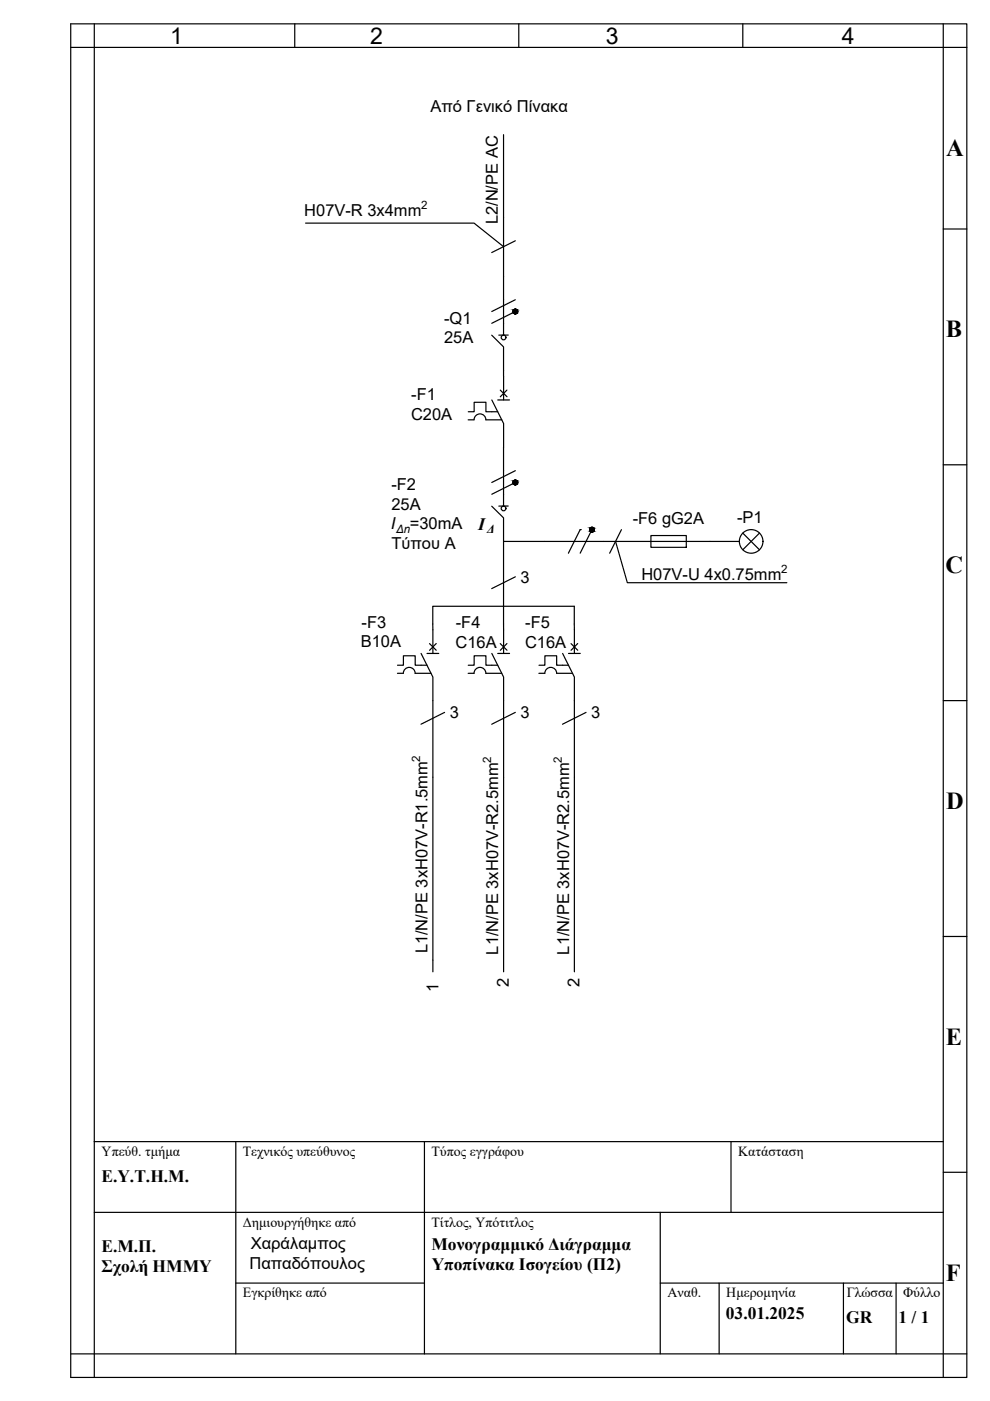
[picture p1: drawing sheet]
<svg xmlns="http://www.w3.org/2000/svg" width="210mm" height="297mm" viewBox="0 0 210 297" stroke-linecap="round" stroke-linejoin="round" font-family="sans-serif">
<!-- layer: 0 -->
<g fill="none" stroke="#000" stroke-width=".25">
<path d="M15 5.1h190v286.9h-190zM15 10.1h190M20 5.1v286.9M62.5 5.1v5M110 5.1v5M157.5 5.1v5M200 5.1v286.9M106.8 28.6v42.5M64.8 47.3h35.7l6.3 5M109.3 51.1l-5 2.4M200 48.6h5M104.3 71.1l2.5 2.5v11.2"/>
<path d="M107.8 71l-2 .1M109.3 63.5l-5 2.5M109.3 66l-5 2.5M99.3 87.3h1.2v-2h2.5v2h2.5M103 89h3.4M103 89a1.25 1.25 0 0 0-1.2-1.2 1.25 1.25 0 0 0-1.3 1.2h-1.2M104.3 84.8l2.5 5v17.5M105.5 84.8h2.5M106.1 82.7l1.4 1.4M107.5 82.7l-1.4 1.4M109.3 99.8l-5 2.5M200 98.5h5"/>
<path d="M104.3 107.3l2.5 2.5v5M106.8 114.8h50M106.8 114.8v13.7h15v10M107.8 107.3h-2M109.3 102.3l-5 2.5M123 112.3l-2.5 5M125.5 112.3l-2.5 5M130.5 114.8l2.5 8.7h33.8M131.8 112.3l-2.5 5M138 113.5h7.5v2.5h-7.5zM157.5 113l3.5 3.6M161 113l-3.5 3.6"/>
<path d="M89.3 138.5l2.5 5v62.5M90.5 138.5h2.5M91.1 136.5l1.4 1.4M91.8 138.5v-10h15v10M92.5 136.4l-1.4 1.5M104.3 138.5l2.5 5v62.5M105.5 138.5h2.5M106.1 136.5l1.4 1.4M107.5 136.4l-1.4 1.5M109.3 122.3l-5 2.5M119.3 138.5l2.5 5v62.5M120.5 138.5h2.5"/>
<path d="M121.1 136.5l1.4 1.4M122.5 136.4l-1.4 1.5M84.3 141h1.2v-2h2.5v2h2.5M88 142.8h3.4M88 142.7a1.25 1.25 0 0 0-1.2-1.2 1.25 1.25 0 0 0-1.3 1.2l-1.2 .1M94.3 151l-5 2.6M99.3 141h1.2v-2h2.5v2h2.5M103 142.8h3.4M103 142.7a1.25 1.25 0 0 0-1.2-1.2 1.25 1.25 0 0 0-1.3 1.2l-1.2 .1M109.3 151l-5 2.6M114.3 141h1.2v-2h2.5v2h2.5M118 142.8h3.4"/>
<path d="M118 142.7a1.25 1.25 0 0 0-1.2-1.2 1.25 1.25 0 0 0-1.3 1.2l-1.2 .1M124.3 151l-5 2.6M200 148.5h5M200 198.6h5M20 242h180M20 257h180M50 242v45M90 242v45M140 257v30M155 242v15M200 248.5h5M50 272h40"/>
<path d="M140 272h60M152.5 272v15M178.8 272v15M190 272v15M15 287h190"/>
<circle cx="106.8" cy="71.5" r=".5"/>
<circle cx="109.3" cy="66" r=".5"/>
<circle cx="106.8" cy="107.8" r=".5"/>
<circle cx="109.3" cy="102.3" r=".5"/>
<circle cx="125.5" cy="112.3" r=".5"/>
<circle cx="159.3" cy="114.8" r="2.5"/>
</g>
<path d="M109.3 66h.1M109.3 102.3h.1M123 112.3h.1" fill="none" stroke="#000" stroke-width=".21"/>
<g fill="#000" stroke="#000" stroke-width=".21">
<path d="M109.2 65.5l.2 .1zM109.1 65.6h.3z"/>
<path d="M109.1 65.6h.4zM109 65.6h.5z"/>
<path d="M109.1 66.5h.3zM109.1 66.5h.2z"/>
<path d="M109 65.6h.6zM109 65.6h.6z"/>
<path d="M109 66.5h.5zM109 66.5h.4z"/>
<path d="M109 65.6l.6 .1zM108.9 65.7h.7z"/>
<path d="M109 66.4h.6zM109 66.4l.5 .1z"/>
<path d="M108.9 65.7l.8 .1zM108.9 65.7l.8 .1z"/>
<path d="M108.9 66.4h.7zM108.9 66.4h.7z"/>
<path d="M108.8 65.8l.9 .1zM108.8 65.8l.9 .1z"/>
<path d="M108.8 66.3h.9zM108.8 66.3l.8 .1z"/>
<path d="M108.8 65.9l.9 .1zM108.8 65.9l.9 .1z"/>
<path d="M108.8 66.2h.9zM108.8 66.2l.9 .1z"/>
<path d="M108.8 66h1zM108.8 66h1z"/>
<path d="M108.8 66.1h.9zM108.8 66.1l.9 .1z"/>
<path d="M108.8 66h1zM108.8 66l.9 .1z"/>
<path d="M109.2 101.8h.2zM109.1 101.8h.3z"/>
<path d="M109.1 101.8l.4 .1zM109 101.9h.5z"/>
<path d="M109.1 102.8h.3zM109.1 102.8h.2z"/>
<path d="M109 101.9h.6zM109 101.9h.6z"/>
<path d="M109 102.7h.5zM109 102.7l.4 .1z"/>
<path d="M109 101.9l.6 .1zM108.9 102h.7z"/>
<path d="M109 102.7h.6zM109 102.7h.5z"/>
<path d="M108.9 102h.8zM108.9 102h.8z"/>
<path d="M108.9 102.6h.7zM108.9 102.6l.7 .1z"/>
<path d="M108.8 102l.9 .1zM108.8 102l.9 .1z"/>
<path d="M108.8 102.6h.9zM108.8 102.6h.8z"/>
<path d="M108.8 102.1l.9 .1zM108.8 102.1l.9 .1z"/>
<path d="M108.8 102.5h.9zM108.8 102.5l.9 .1z"/>
<path d="M108.8 102.2l1 .1zM108.8 102.2l1 .1z"/>
<path d="M108.8 102.4h.9zM108.8 102.4l.9 .1z"/>
<path d="M108.8 102.3h1zM108.8 102.3l.9 .1z"/>
<path d="M125.5 111.8h.1zM125.4 111.8h.2z"/>
<path d="M125.4 111.8l.3 .1zM125.3 111.9h.4z"/>
<path d="M125.4 112.8h.2zM125.4 112.8h.2z"/>
<path d="M125.3 111.9h.5zM125.2 111.9h.6z"/>
<path d="M125.3 112.7h.4zM125.3 112.7l.3 .1z"/>
<path d="M125.2 111.9l.7 .1zM125.1 112h.8z"/>
<path d="M125.2 112.7h.6zM125.2 112.7h.5z"/>
<path d="M125.1 112h.8zM125.1 112h.8z"/>
<path d="M125.1 112.6h.8zM125.1 112.6l.7 .1z"/>
<path d="M125.1 112l.9 .1zM125.1 112l.9 .1z"/>
<path d="M125.1 112.6h.8zM125.1 112.6h.8z"/>
<path d="M125 112.1l1 .1zM125 112.1l1 .1z"/>
<path d="M125 112.5h1zM125 112.5l.9 .1z"/>
<path d="M125 112.2l1 .1zM125 112.2l1 .1z"/>
<path d="M125 112.4h1zM125 112.4l1 .1z"/>
<path d="M125 112.3h1zM125 112.3l1 .1z"/>
</g>
<g font-size="5.2">
<text x="200.6" y="33">Α</text>
<text x="200.5" y="71.5">B</text>
<text x="200.4" y="121.5">C</text>
<text x="200.6" y="171.5">D</text>
<text x="200.6" y="221.5">E</text>
<text x="200.5" y="271.5">F</text>
</g>
<g font-size="4.9">
<text x="36.1" y="9.3">1</text>
<text x="78.5" y="9.3">2</text>
<text x="128.4" y="9.3">3</text>
<text x="178.5" y="9.3">4</text>
</g>
<g font-size="3.7">
<text x="101.4" y="112.3">Ι</text>
<text x="21.5" y="250.5">Ε.Υ.Τ.Η.Μ.</text>
<text x="21.5" y="265.5">Ε.Μ.Π.</text>
<text x="21.5" y="269.7">Σχολή ΗΜΜΥ</text>
<text x="91.5" y="265.1">Μονογραμμικό Διάγραμμα</text>
<text x="91.5" y="269.3">Υποπίνακα Ισογείου (Π2)</text>
<text x="153.9" y="279.7">03.01.2025</text>
<text x="179.4" y="280.5">GR</text>
<text x="190.5" y="280.5">1 / 1</text>
</g>
<g font-size="3.5">
<text x="91.3" y="23.7">Από Γενικό Πίνακα</text>
<text x="64.5" y="45.8">H07V-R 3x4mm</text>
<text x="105.6" y="47.6" transform="rotate(-90 105.6 47.6)">L2/N/PE AC</text>
<text x="94.1" y="68.6">-Q1</text>
<text x="94.2" y="72.8">25A</text>
<text x="87.1" y="89">C20A</text>
<text x="87.2" y="84.8">-F1</text>
<text x="83" y="103.9">-F2</text>
<text x="82.9" y="112.3">Ι</text>
<text x="83" y="108.1">25A</text>
<text x="86.9" y="112.3">=30mA</text>
<text x="134.2" y="111.1">-F6 gG2A</text>
<text x="156.3" y="110.9">-P1</text>
<text x="83" y="116.4">Τύπου Α</text>
<text x="110.4" y="123.5">3</text>
<text x="136" y="123">H07V-U 4x0.75mm</text>
<text x="76.5" y="137.2">B10A</text>
<text x="76.7" y="133.1">-F3</text>
<text x="96.6" y="137.3">C16A</text>
<text x="96.6" y="133.1">-F4</text>
<text x="111.3" y="137.3">C16A</text>
<text x="111.4" y="133.1">-F5</text>
<text x="95.4" y="152.2">3</text>
<text x="110.4" y="152.2">3</text>
<text x="125.4" y="152.2">3</text>
<text x="90.7" y="202.1" transform="rotate(-90 90.7 202.1)">L1/N/PE 3xH07V-R1.5mm</text>
<text x="105.7" y="202.4" transform="rotate(-90 105.7 202.4)">L1/N/PE 3xH07V-R2.5mm</text>
<text x="120.7" y="202.4" transform="rotate(-90 120.7 202.4)">L1/N/PE 3xH07V-R2.5mm</text>
<text x="107.9" y="209.4" transform="rotate(-90 107.9 209.4)">2</text>
<text x="122.9" y="209.4" transform="rotate(-90 122.9 209.4)">2</text>
<text x="92.9" y="210.3" transform="rotate(-90 92.9 210.3)">1</text>
<text x="52.9" y="269">Παπαδόπουλος</text>
<text x="53.2" y="264.8">Χαράλαμπος</text>
</g>
<g font-size="3">
<text x="21.5" y="245.1">Υπεύθ. τμήμα</text>
<text x="51.5" y="245.1">Τεχνικός υπεύθυνος</text>
<text x="91.5" y="245">Τύπος εγγράφου</text>
<text x="156.5" y="245">Κατάσταση</text>
<text x="51.5" y="260.1">Δημιουργήθηκε από</text>
<text x="91.5" y="260.1">Τίτλος, Υπότιτλος</text>
<text x="51.5" y="275.1">Εγκρίθηκε από</text>
<text x="141.5" y="275.1">Αναθ.</text>
<text x="154" y="275">Ημερομηνία</text>
<text x="179.5" y="275.1">Γλώσσα</text>
<text x="191.5" y="275.1">Φύλλο</text>
</g>
<text font-size="2.6" x="103.3" y="113.1">Δ</text>
<g font-size="2.4">
<text x="89.3" y="44.3">2</text>
<text x="84" y="113">Δn</text>
<text x="165.6" y="121.5">2</text>
<text x="89.1" y="161.5" transform="rotate(-90 89.1 161.5)">2</text>
<text x="104.1" y="161.7" transform="rotate(-90 104.1 161.7)">2</text>
<text x="119.1" y="161.7" transform="rotate(-90 119.1 161.7)">2</text>
</g>
</svg>
